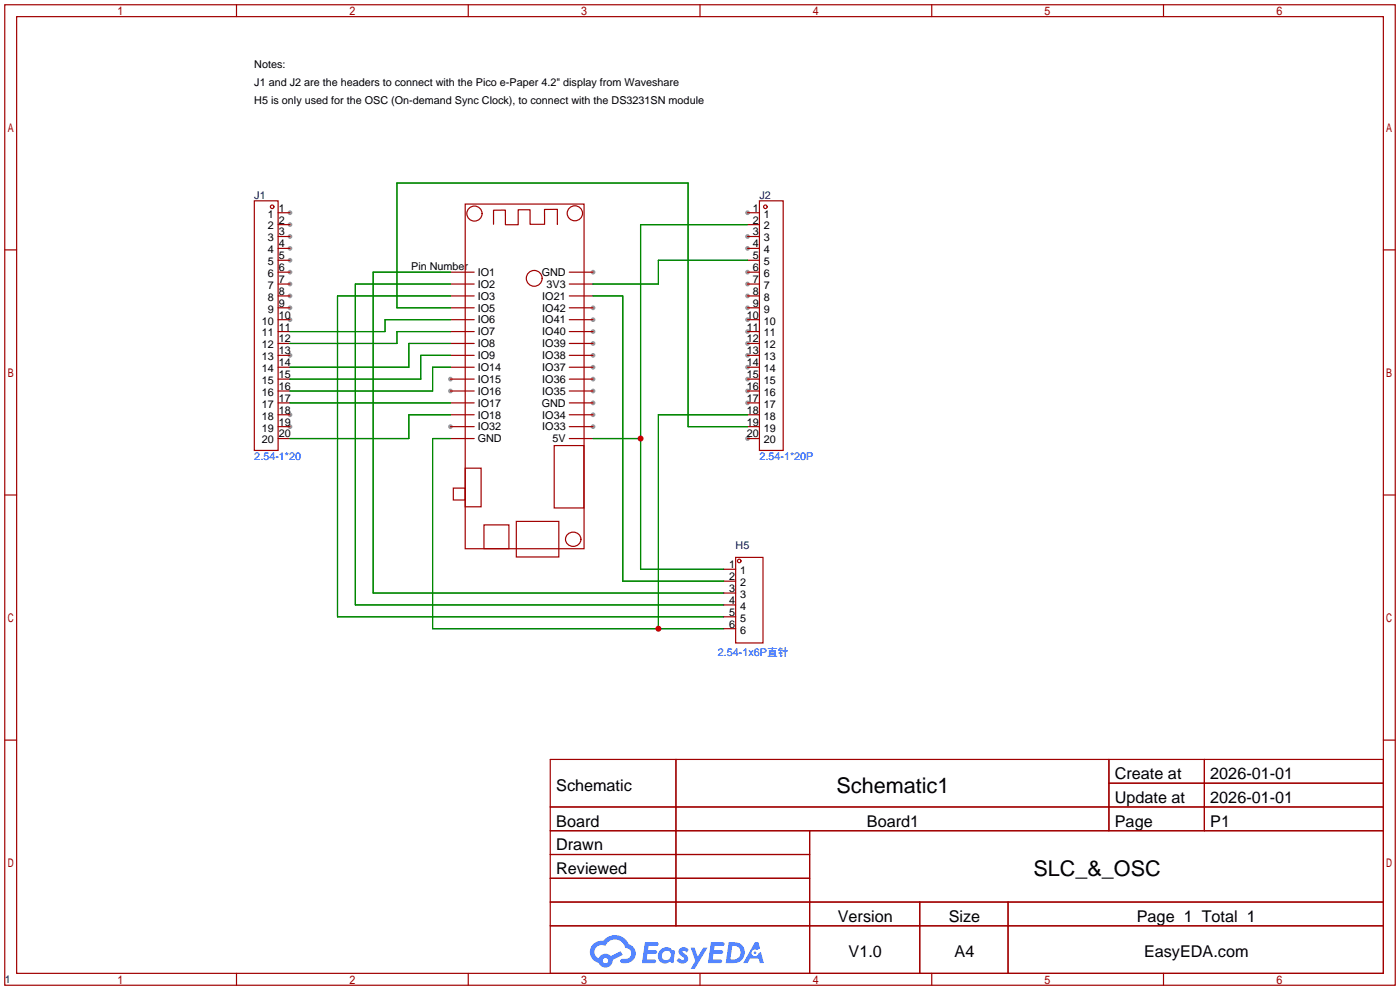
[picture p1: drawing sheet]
<svg xmlns="http://www.w3.org/2000/svg" width="299mm" height="212mm" viewBox="0 0 299 212" stroke-linecap="round" stroke-linejoin="round" font-family="sans-serif">
<g fill="#999">
<circle cx="96.3" cy="91.2" r=".51"/>
<circle cx="96.3" cy="83.6" r=".51"/>
<circle cx="96.3" cy="81" r=".51"/>
<circle cx="126.7" cy="91.2" r=".51"/>
<circle cx="126.7" cy="88.6" r=".51"/>
<circle cx="126.7" cy="86.1" r=".51"/>
<circle cx="126.7" cy="83.6" r=".51"/>
<circle cx="126.7" cy="81" r=".51"/>
<circle cx="126.7" cy="78.5" r=".51"/>
<circle cx="126.7" cy="75.9" r=".51"/>
<circle cx="126.7" cy="73.4" r=".51"/>
<circle cx="126.7" cy="70.9" r=".51"/>
<circle cx="126.7" cy="68.3" r=".51"/>
<circle cx="126.7" cy="65.8" r=".51"/>
<circle cx="126.7" cy="58.2" r=".51"/>
<circle cx="159.8" cy="45.5" r=".51"/>
<circle cx="159.8" cy="50.5" r=".51"/>
<circle cx="159.8" cy="53.1" r=".51"/>
<circle cx="159.8" cy="58.2" r=".51"/>
<circle cx="159.8" cy="60.7" r=".51"/>
<circle cx="159.8" cy="63.2" r=".51"/>
<circle cx="159.8" cy="65.8" r=".51"/>
<circle cx="159.8" cy="68.3" r=".51"/>
<circle cx="159.8" cy="70.9" r=".51"/>
<circle cx="159.8" cy="73.4" r=".51"/>
<circle cx="159.8" cy="75.9" r=".51"/>
<circle cx="159.8" cy="78.5" r=".51"/>
<circle cx="159.8" cy="81" r=".51"/>
<circle cx="159.8" cy="83.6" r=".51"/>
<circle cx="159.8" cy="86.1" r=".51"/>
<circle cx="159.8" cy="93.7" r=".51"/>
<circle cx="62" cy="45.5" r=".51"/>
<circle cx="62" cy="48" r=".51"/>
<circle cx="62" cy="50.5" r=".51"/>
<circle cx="62" cy="53.1" r=".51"/>
<circle cx="62" cy="55.6" r=".51"/>
<circle cx="62" cy="58.2" r=".51"/>
<circle cx="62" cy="60.7" r=".51"/>
<circle cx="62" cy="63.2" r=".51"/>
<circle cx="62" cy="65.8" r=".51"/>
<circle cx="62" cy="68.3" r=".51"/>
<circle cx="62" cy="75.9" r=".51"/>
<circle cx="62" cy="88.6" r=".51"/>
<circle cx="62" cy="91.2" r=".51"/>
</g>
<g fill="none" stroke="#a10000" stroke-width=".25">
<path d="M1 1h297.2v209.6h-297.2zM3.6 3.6h292.1v204.4h-292.1zM50.5 1v2.6M100.1 1v2.6M149.6 1v2.6M199.1 1v2.6M248.7 1v2.6M1 53.4h2.6M295.7 53.4h2.5M1 105.8h2.6M295.7 105.8h2.5M1 158.2h2.6"/>
<path d="M295.7 158.2h2.5M117.6 162.3h178.1v45.7h-178.1zM117.6 172.5h178.1M117.6 177.5h178.1M144.5 162.3v35.6M173 177.5v30.5M237 162.3v15.2M237 167.4h58.7M257.4 162.3v15.2M117.6 182.6h55.4M117.6 192.8h178.1M117.6 187.7h55.4"/>
<path d="M117.6 197.9h178.1M196.6 192.8v15.2M215.4 192.8v15.2M50.5 208v2.6M100.1 208v2.6M149.6 208v2.6M199.1 208v2.6M248.7 208v2.6"/>
</g>
<g fill="#5487ff">
<path d="M145.3 202.7a1.3 1.3 0 0 1 1.9 .3l-.4 .6a.54 .54 0 0 0-.9-.2l.1 .2a1.34 1.34 0 0 1 .9 1.8 1.47 1.47 0 0 1-2.3-.1l.5-.6 .8 .5a.31 .31 0 0 0 .4-.3 .31 .31 0 0 0-.3-.4 1.12 1.12 0 0 1-.7-1.8z"/>
<path d="M147.6 202.5h.9l.6 2 1.2-2h.9l-2.7 4.6h-.9l1-1.7z"/>
<path d="M137.8 201.4h1.7a1.31 1.31 0 0 1 1.2 .2 .4 .4 0 0 1-.3 .5l-1.8 .1-.1 .9h1.6a.4 .4 0 0 1 .4 .4 .4 .4 0 0 1-.5 .4h-1.6l-.2 1.2h1.4a.46 .46 0 0 1 .5 0 .46 .46 0 0 1 .1 .5l-.4 .2h-2.6z"/>
<path d="M151.9 201.4h1.7a1.32 1.32 0 0 1 1.2 .2 .39 .39 0 0 1-.3 .5l-1.8 .1-.1 .9h1.6a.4 .4 0 0 1 .4 .4 .4 .4 0 0 1-.4 .4h-1.7l-.2 1.2h1.4a.46 .46 0 0 1 .5 0 .46 .46 0 0 1 .1 .5l-.4 .2h-2.6z"/>
<path d="M161.3 201.4h.8l.3 1.3-.6 .4a.75 .75 0 0 0-1.1 .3 .75 .75 0 0 0 .5 1 .75 .75 0 0 0 .9-.7l.5-.2 .6 2.3h-.8l-.3-.9h-1.8l-.5 .9h-1z"/>
<path d="M155.7 201.4l-.6 4.4h1.5a2.27 2.27 0 0 0 2.6-2.2 2.27 2.27 0 0 0-2.7-2.2zM156.5 202.1a1.5 1.5 0 0 1 1.8 1.6 1.5 1.5 0 0 1-1.9 1.4h-.3z"/>
<path d="M141.2 203a1.6 1.6 0 0 0-.3 2.3 1.6 1.6 0 0 0 2.3 .2l.7 .3 .3-2.4-.1-.3-.5-.1a1.58 1.58 0 0 0-2.4 0zM141.8 203.5a.98 .98 0 0 1 1.6 .4 .98 .98 0 0 1-1.1 1.3 .94 .94 0 0 1-.9-.7 .94 .94 0 0 1 .4-1z"/>
<path d="M126.8 201.8a2.37 2.37 0 0 0 1.1 4 1.54 1.54 0 0 0 1.8 1 1.54 1.54 0 0 0 1.2-1.6l2.2-1.1-.5-.8-2 1a1.57 1.57 0 0 0-2.7 .5 1.5 1.5 0 0 1-.7-2.1 1.5 1.5 0 0 1 2.2-.5 2.23 2.23 0 0 1 2.3-1.4 2.23 2.23 0 0 1 2 1.8 1.16 1.16 0 0 1 1.2 1.1 1.16 1.16 0 0 1-1.1 1.2h-.7a.47 .47 0 0 0-.5 .4 .47 .47 0 0 0 .4 .5 2.17 2.17 0 0 0 2.5-.9 2.17 2.17 0 0 0-.3-2.7l-.8-.4a3.2 3.2 0 0 0-5.5-.7l-1.1 .1zM128.8 205.3a.6 .6 0 0 1 1.2 0 .6 .6 0 0 1-1.2 0z"/>
<circle cx="161.4" cy="203.6" r=".28"/>
</g>
<g fill="none" stroke="#a10000" stroke-width=".25">
<path d="M54.4 42.9h5v53.4h-5zM59.4 58.2h2.6M59.4 45.5h2.6M59.4 48h2.6M59.4 50.5h2.6M59.4 53.1h2.6M59.4 55.6h2.6M96.3 58.2h5M99.4 43.6h25.4v73.7h-25.4zM119.1 47.9v-3.2l-2.7 .1v3.1h-3.1v-3.1h-2.6v3.2h-2.7v-3.1h-2.5v3M121.7 58.2h5M159.8 58.2h2.5"/>
<path d="M159.8 45.5h2.5M159.8 48h2.5M159.8 50.5h2.5M159.8 53.1h2.5M159.8 55.6h2.5M162.3 42.9h5.1v53.4h-5.1zM59.4 78.5h2.6M59.4 75.9h2.6M59.4 73.4h2.6M59.4 70.9h2.6M59.4 68.3h2.6M59.4 65.8h2.6"/>
<path d="M59.4 63.2h2.6M59.4 60.7h2.6M96.3 78.5h5M96.3 75.9h5M96.3 73.4h5M96.3 70.9h5M96.3 68.3h5M96.3 65.8h5M96.3 63.2h5M96.3 60.7h5M121.7 78.5h5M121.7 75.9h5"/>
<path d="M121.7 73.4h5M121.7 70.9h5M121.7 68.3h5M121.7 65.8h5M121.7 63.2h5M121.7 60.7h5M159.8 78.5h2.5M159.8 75.9h2.5M159.8 73.4h2.5M159.8 70.9h2.5M159.8 68.3h2.5M159.8 65.8h2.5"/>
<path d="M159.8 63.2h2.5M159.8 60.7h2.5M59.4 93.7h2.6M59.4 91.2h2.6M59.4 88.6h2.6M59.4 86.1h2.6M59.4 83.6h2.6M59.4 81h2.6M96.3 93.7h5M96.3 91.2h5M96.3 88.6h5M96.3 86.1h5"/>
<path d="M96.3 83.6h5M96.3 81h5M118.4 95.2h6.4v13.4h-6.4zM121.7 93.7h5M121.7 91.2h5M121.7 88.6h5M121.7 86.1h5M121.7 83.6h5M121.7 81h5M159.8 93.7h2.5M159.8 91.2h2.5M159.8 88.6h2.5"/>
<path d="M159.8 86.1h2.5M159.8 83.6h2.5M159.8 81h2.5M96.9 104.3h2.5v2.6h-2.5zM99.4 100.1h3.4v8.2h-3.4zM103.4 112.2h5.4v5.1h-5.4zM110.3 111.4h9.1v7.6h-9.1zM121.2 114.4a1.58 1.58 0 0 1 2.6-.2 1.58 1.58 0 0 1-.8 2.5 1.56 1.56 0 0 1-1.8-.5 1.56 1.56 0 0 1 0-1.8zM157.2 119.1h5.9v18.3h-5.9zM154.7 121.7h2.5M154.7 124.2h2.5M154.7 126.7h2.5"/>
<path d="M154.7 129.3h2.5M154.7 131.8h2.5M154.7 134.4h2.5"/>
<circle cx="58.2" cy="44.2" r=".38"/>
<circle cx="101.4" cy="45.6" r="1.62"/>
<circle cx="114.2" cy="59.5" r="1.69"/>
<circle cx="122.9" cy="45.6" r="1.62"/>
<circle cx="163.6" cy="44.2" r=".38"/>
<circle cx="158" cy="119.9" r=".38"/>
</g>
<g fill="none" stroke="#008700" stroke-width=".25">
<path d="M96.3 58.2h-16.5v68.5h74.9M159.8 48h-22.9v73.7h17.8M159.8 55.6h-19.1v5.1h-14M96.3 73.4h-8.9v5.1h-25.4M96.3 78.5h-3.8v5.1h-30.5M96.3 75.9h-6.4v5.1h-27.9M96.3 70.9h-11.5v2.5h-22.8M96.3 68.3h-14v2.6h-20.3M96.3 65.8h-11.5v-26.7h62.3v52.1h12.7M96.3 60.7h-20.4v68.6h78.8M96.3 63.2h-24.2v68.6h82.6M126.7 63.2h6.4v61h21.6"/>
<path d="M62 86.1h34.3M96.3 88.6h-8.9v5.1h-25.4M96.3 93.7h-3.8v40.7h62.2M126.7 93.7h10.2M159.8 88.6h-19.1v45.8"/>
</g>
<g fill="#c00">
<circle cx="136.9" cy="93.7" r=".63"/>
<circle cx="140.7" cy="134.4" r=".63"/>
</g>
<g font-size="4.6">
<text x="178.8" y="169.4">Schematic1</text>
<text x="220.9" y="187.2">SLC_&amp;_OSC</text>
</g>
<g font-size="3.5">
<text x="238.3" y="166.5">Create at</text>
<text x="258.7" y="166.5">2026-01-01</text>
<text x="118.9" y="169.1">Schematic</text>
<text x="238.3" y="171.6">Update at</text>
<text x="258.7" y="171.6">2026-01-01</text>
<text x="118.9" y="176.7">Board</text>
<text x="185.3" y="176.7">Board1</text>
<text x="238.3" y="176.7">Page</text>
<text x="258.7" y="176.7">P1</text>
<text x="118.9" y="181.8">Drawn</text>
<text x="118.9" y="186.8">Reviewed</text>
<text x="179.1" y="197">Version</text>
<text x="202.8" y="197">Size</text>
<text x="243" y="197">Page 1 Total 1</text>
<text x="181.4" y="204.6">V1.0</text>
<text x="204" y="204.6">A4</text>
<text x="244.5" y="204.6">EasyEDA.com</text>
</g>
<g font-size="2.3">
<text x="54.4" y="14.5">Notes:</text>
<text x="54.4" y="18.3">J1 and J2 are the headers to connect with the Pico e-Paper 4.2&quot; display from Waveshare</text>
<text x="54.4" y="22.1">H5 is only used for the OSC (On-demand Sync Clock), to connect with the DS3231SN module</text>
<text x="57.2" y="46.5">1</text>
<text x="59.6" y="45.2">1</text>
<text x="59.6" y="47.8">2</text>
<text x="160.9" y="45.2">1</text>
<text x="160.9" y="47.8">2</text>
<text x="163.2" y="46.5">1</text>
<text x="57.2" y="49">2</text>
<text x="57.2" y="51.6">3</text>
<text x="59.6" y="50.3">3</text>
<text x="59.6" y="52.9">4</text>
<text x="160.9" y="50.3">3</text>
<text x="160.9" y="52.9">4</text>
<text x="163.2" y="49">2</text>
<text x="163.2" y="51.6">3</text>
<text x="57.2" y="54.1">4</text>
<text x="57.2" y="56.7">5</text>
<text x="57.2" y="59.2">6</text>
<text x="59.6" y="55.4">5</text>
<text x="59.6" y="57.9">6</text>
<text x="87.9" y="57.7">Pin Number</text>
<text x="102.1" y="59">IO1</text>
<text x="115.8" y="59">GND</text>
<text x="160.9" y="55.4">5</text>
<text x="160.9" y="57.9">6</text>
<text x="163.2" y="54.1">4</text>
<text x="163.2" y="56.7">5</text>
<text x="163.2" y="59.2">6</text>
<text x="57.2" y="61.7">7</text>
<text x="57.2" y="64.3">8</text>
<text x="59.6" y="60.5">7</text>
<text x="59.6" y="63">8</text>
<text x="59.6" y="65.6">9</text>
<text x="102.1" y="64.1">IO3</text>
<text x="102.1" y="61.5">IO2</text>
<text x="115.9" y="64.1">IO21</text>
<text x="116.8" y="61.5">3V3</text>
<text x="160.9" y="60.5">7</text>
<text x="160.9" y="63">8</text>
<text x="160.9" y="65.6">9</text>
<text x="163.2" y="61.7">7</text>
<text x="163.2" y="64.3">8</text>
<text x="55.9" y="69.4">10</text>
<text x="55.9" y="71.9">11</text>
<text x="57.2" y="66.8">9</text>
<text x="59.6" y="68.1">10</text>
<text x="59.6" y="70.6">11</text>
<text x="102.1" y="71.7">IO7</text>
<text x="102.1" y="69.1">IO6</text>
<text x="102.1" y="66.6">IO5</text>
<text x="115.9" y="71.7">IO40</text>
<text x="115.9" y="69.1">IO41</text>
<text x="115.9" y="66.6">IO42</text>
<text x="159.6" y="68.1">10</text>
<text x="159.6" y="70.6">11</text>
<text x="163.2" y="66.8">9</text>
<text x="163.2" y="69.4">10</text>
<text x="163.2" y="71.9">11</text>
<text x="55.9" y="74.4">12</text>
<text x="55.9" y="77">13</text>
<text x="59.6" y="73.2">12</text>
<text x="59.6" y="75.7">13</text>
<text x="102.1" y="76.8">IO9</text>
<text x="102.1" y="74.2">IO8</text>
<text x="115.9" y="76.8">IO38</text>
<text x="115.9" y="74.2">IO39</text>
<text x="159.6" y="73.2">12</text>
<text x="159.6" y="75.7">13</text>
<text x="163.2" y="74.4">12</text>
<text x="163.2" y="77">13</text>
<text x="55.9" y="79.5">14</text>
<text x="55.9" y="82.1">15</text>
<text x="59.6" y="78.3">14</text>
<text x="59.6" y="80.8">15</text>
<text x="59.6" y="83.3">16</text>
<text x="102.1" y="81.8">IO15</text>
<text x="102.1" y="79.3">IO14</text>
<text x="115.9" y="81.8">IO36</text>
<text x="115.9" y="79.3">IO37</text>
<text x="159.6" y="78.3">14</text>
<text x="159.6" y="80.8">15</text>
<text x="159.6" y="83.3">16</text>
<text x="163.2" y="79.5">14</text>
<text x="163.2" y="82.1">15</text>
<text x="55.9" y="84.6">16</text>
<text x="55.9" y="87.1">17</text>
<text x="55.9" y="89.7">18</text>
<text x="59.6" y="85.9">17</text>
<text x="59.6" y="88.4">18</text>
<text x="102.1" y="89.5">IO18</text>
<text x="102.1" y="86.9">IO17</text>
<text x="102.1" y="84.4">IO16</text>
<text x="115.8" y="86.9">GND</text>
<text x="115.9" y="89.5">IO34</text>
<text x="115.9" y="84.4">IO35</text>
<text x="159.6" y="85.9">17</text>
<text x="159.6" y="88.4">18</text>
<text x="163.2" y="84.6">16</text>
<text x="163.2" y="87.1">17</text>
<text x="163.2" y="89.7">18</text>
<text x="55.9" y="92.2">19</text>
<text x="55.9" y="94.8">20</text>
<text x="59.6" y="91">19</text>
<text x="59.6" y="93.5">20</text>
<text x="102.1" y="94.5">GND</text>
<text x="102.1" y="92">IO32</text>
<text x="115.9" y="92">IO33</text>
<text x="118.1" y="94.5">5V</text>
<text x="159.6" y="91">19</text>
<text x="159.6" y="93.5">20</text>
<text x="163.2" y="92.2">19</text>
<text x="163.2" y="94.8">20</text>
<text x="155.8" y="121.4">1</text>
<text x="155.8" y="124">2</text>
<text x="158.2" y="122.7">1</text>
<text x="158.2" y="125.2">2</text>
<text x="155.8" y="126.5">3</text>
<text x="155.8" y="129.1">4</text>
<text x="155.8" y="131.6">5</text>
<text x="158.2" y="127.8">3</text>
<text x="158.2" y="130.3">4</text>
<text x="155.8" y="134.1">6</text>
<text x="158.2" y="132.9">5</text>
<text x="158.2" y="135.4">6</text>
</g>
<g font-size="2.3" fill="#000080">
<text x="54.4" y="42.5">J1</text>
<text x="162.3" y="42.5">J2</text>
<text x="157.2" y="117.4">H5</text>
<text x="1" y="210.1">1</text>
</g>
<g font-size="2.3" fill="#00f">
<text x="54.4" y="98.3">2.54-1*20</text>
<text x="162.3" y="98.3">2.54-1*20P</text>
<text x="153.4" y="140.3">2.54-1x6P直针</text>
</g>
</svg>
